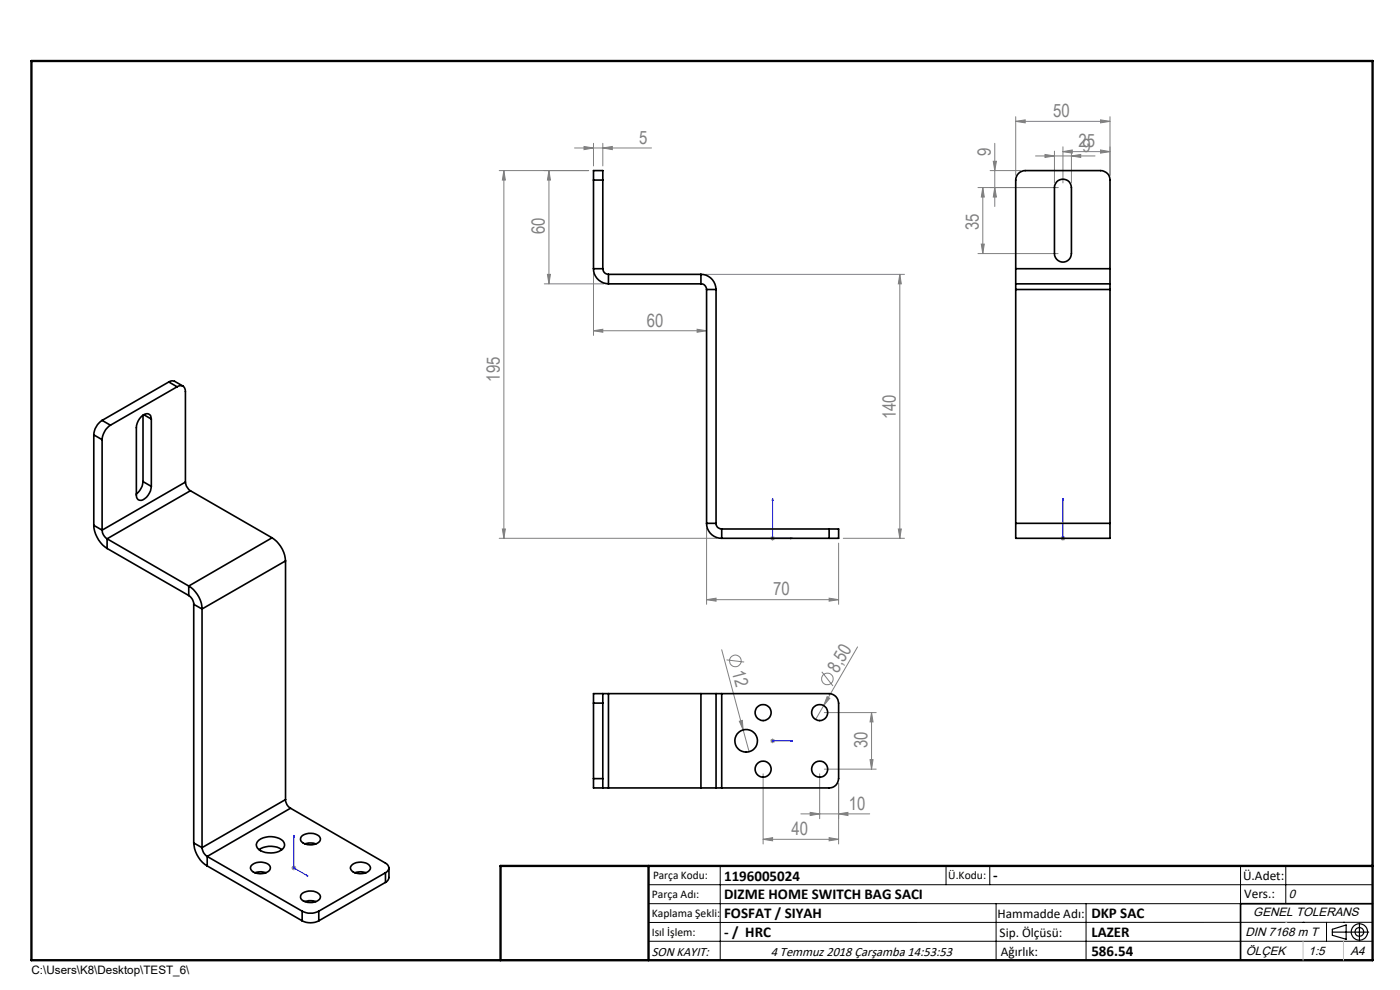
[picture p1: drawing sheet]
<svg xmlns="http://www.w3.org/2000/svg" width="297mm" height="210mm" viewBox="0 0 297 210" stroke-linecap="round" stroke-linejoin="round" font-family="sans-serif">
<g fill="none" stroke="#808080" stroke-width=".21">
<path d="M105.9 36.2h19M106.9 36.2v78M106.9 36.2l.3 2h-.6zM116.5 36.2v24M116.5 36.2l.3 2h-.7zM121.9 31.4h16.3M123.9 31.1l2 .3-2 .3zM125.9 30.4v4.8M127.9 31.4l2-.3v.6zM127.9 30.4v4.8M207.5 39.8h17M208.5 39.8l.3 2h-.6z"/>
<path d="M208.5 39.8v14M210 36.2h6.5M210.7 34.2h.7l-.4 2zM211 39.8l.4 2h-.7zM211 30.4v13.4M215.5 25.7l2-.3v.7zM215.5 24.8v12.4M215.5 25.7h20M219.7 33.1h12.6M221.7 32.8l2 .3-2 .3zM223.7 32.1v6.7M225.5 32.2l2-.4v.7z"/>
<path d="M225.5 31.1v7.7M225.5 32.2h10M227.3 33.1l2-.3v.6zM227.3 32.1v6.7M233.5 25.4l2 .3-2 .4zM233.5 31.8l2 .4-2 .3zM235.5 24.8v12.4M116.1 58.2h.7l-.3 2zM125.9 58v13.1M149.7 58.2h42.2M190.9 58.2l.3 2h-.6zM190.9 58.2v56"/>
<path d="M207.5 53.8h17M208.2 51.8h.6l-.3 2zM115.5 60.2h12.6M125.9 70.2l2-.4v.7zM125.9 70.2h24M147.9 69.8l2 .4-2 .3zM105.9 114.2h46.2M106.6 112.2h.6l-.3 2zM149.9 112v16.2M163.4 114.2h1M163.5 113.8l.8 .7M163.9 113.7v1"/>
<path d="M164.3 113.8l-.8 .7M177.9 115.2v13M178.9 114.2h13M190.6 112.2h.6l-.3 2zM225 114.2h1M225.1 113.8l.7 .7M225.5 113.7v1M225.8 113.8l-.7 .7M149.9 127.2l2-.3v.6zM149.9 127.2h28M153.1 137.8l4.6 17M154.1 140l3.8 .4"/>
<path d="M175.9 126.9l2 .3-2 .3zM181.9 137.2l-7.2 12.5M156.8 153l.7-.2 .2 2zM157.7 154.8l1.2 4.7M163.4 157.2h1M163.5 156.8l.8 .7M163.9 156.7v.9M164.3 156.8l-.8 .7M174.3 142.5l2.4 3M174.7 149.7l-1.7 2.9M174.9 151.2h11M175.5 147.8l.5 .3-1.3 1.6z"/>
<path d="M184.9 151.2l.3 1.9h-.6zM184.9 151.2v12M161.9 178l2-.3v.7zM161.9 164.1v14.9M161.9 178h16M169.9 172.6h14.6M171.9 172.3l2 .3-2 .4zM173.9 164.1v9.6M174.9 163.2h11M175.9 177.7l2 .3-2 .4zM177.9 172.6l2-.3v.7zM177.9 166.1v12.9"/>
<path d="M184.6 161.1h.6l-.3 2.1zM61.8 184.1h1M62 183.8l.7 .7M62.3 183.6v1M62.7 183.8l-.7 .7"/>
<circle cx="156" cy="140.2" r="1.23"/>
<circle cx="175.5" cy="144" r="1.23"/>
</g>
<g fill="none" stroke="#000" stroke-width=".25">
<path d="M282.6 197.7h7.8M282.6 197.1l3-.9v3l-3-.8zM288.4 195.8v3.8M106.2 203.7h185"/>
<circle cx="288.4" cy="197.7" r="1.74"/>
<circle cx="288.4" cy="197.7" r=".93"/>
</g>
<g fill="none" stroke="#00f" stroke-width=".21">
<path d="M163.9 105.7l.1 .4h-.2zM163.9 105.7v8.5h4.2M167.7 114.1l.4 .1-.4 .1zM225.5 114.1v.2zM225.5 105.7v.4v-.4M225.5 114.2h.1M225.5 105.7v8.5M163.8 157.2h.2zM163.9 157.2h.1M163.9 157.2h4.2M168.1 157.2h-.4h.4M62.3 177.2v6.9l3 1.7"/>
<path d="M62.3 177.2l.1 .4-.1-.1zM65 185.6l.3 .2h-.3z"/>
</g>
<g fill="none" stroke="#000" stroke-width=".21">
<path d="M137.6 187.7h153.6M137.6 191.7h153.6M137.6 199.7h153.6M152.8 183.7v20M200.7 183.7v4M210 183.7v4M211.3 191.7v12M230.4 191.7v12M263.2 183.7v20M272.8 183.7v8M276.4 195.6h.1M281.4 195.6v4.1"/>
<path d="M285 195.6h.1M291.2 195.6l-153.6 .1"/>
</g>
<path d="M291.2 191.7h-28v12" fill="none" stroke="#000" stroke-width=".35"/>
<path d="M6.7 12.9h284.5v190.8h-284.5zM137.6 183.7v20M291.2 183.7h-185v20" fill="none" stroke="#000" stroke-width=".5"/>
<path d="M276.4 199.7v4M285 199.7v4" fill="none" stroke="#c0c0c0" stroke-width=".21"/>
<path d="M272.8 195.6h.1" fill="none" stroke="#c0c0c0" stroke-width=".25"/>
<g fill="#00f">
<path d="M167.7 114.1l.4 .1-.4 .1zM163.9 105.7l.1 .4h-.2z"/>
<path d="M65 185.6l.3 .2h-.3zM62.3 177.2l.1 .4-.1-.1z"/>
<path d="M225.5 114.1v.2zM225.5 105.7v.4z"/>
<path d="M167.7 157.2h.4zM163.8 157.2h.2z"/>
</g>
<g fill="#808080">
<path d="M156.8 153l.7-.2 .2 2z"/>
<path d="M175.5 147.8l.5 .3-1.3 1.6z"/>
<path d="M233.5 25.4l2 .3-2 .4zM215.5 25.7l2-.3v.7z"/>
<path d="M175.9 177.7l2 .3-2 .4zM161.9 178l2-.3v.7z"/>
<path d="M123.9 31.1l2 .3-2 .3zM127.9 31.4l2-.3v.6zM171.9 172.3l2 .3-2 .4zM177.9 172.6l2-.3v.7z"/>
<path d="M175.9 126.9l2 .3-2 .3zM149.9 127.2l2-.3v.6zM147.9 69.8l2 .4-2 .3zM125.9 70.2l2-.4v.7z"/>
<path d="M190.6 112.2h.6l-.3 2zM190.9 58.2l.3 2h-.6zM211 39.8l.4 2h-.7zM210.7 34.2h.7l-.4 2zM184.6 161.1h.6l-.3 2.1zM184.9 151.2l.3 1.9h-.6z"/>
<path d="M116.5 36.2l.3 2h-.7zM116.1 58.2h.7l-.3 2zM106.9 36.2l.3 2h-.6zM106.6 112.2h.6l-.3 2zM208.5 39.8l.3 2h-.6zM208.2 51.8h.6l-.3 2z"/>
<path d="M225.5 32.2l2-.4v.7zM233.5 31.8l2 .4-2 .3z"/>
<path d="M221.7 32.8l2 .3-2 .3zM227.3 33.1l2-.3v.6z"/>
</g>
<g fill="none" stroke="#000" stroke-width=".35">
<path d="M125.9 38.2v-2h2v2M125.9 38.2h2M125.9 38.2v18.8M127.9 38.2v18.8M224.2 38.6a1.81 1.81 0 0 1 1.9-.5 1.81 1.81 0 0 1 1.2 1.7v14a1.8 1.8 0 0 1-1.8 1.8 1.8 1.8 0 0 1-1.8-1.8v-14v-.4zM125.9 57a3.2 3.2 0 0 0 3.2 3.2M125.9 57h2M127.9 57a1.2 1.2 0 0 0 1.2 1.2M129.1 58.2v2M129.1 58.2h19.6M148.7 58.2a3.2 3.2 0 0 1 3.2 3.2M148.7 58.2v2"/>
<path d="M215.5 57v3.2M215.5 57v-18.8a2.05 2.05 0 0 1 2-2h16a1.99 1.99 0 0 1 2 2v18.8M215.5 57h20M235.5 57v3.2M129.1 60.2h19.6M148.7 60.2a1.2 1.2 0 0 1 1.2 1.2M149.9 61.4v49.6M149.9 61.4h2M151.9 61.4v49.6M215.5 60.2v1.2M215.5 61.4h20M215.5 60.2h20"/>
<path d="M215.5 61.4v49.6M235.5 60.2v1.2M235.5 61.4v49.6M19.9 92.2l1.8 1.1M19.9 92.2v19.2M21.7 89.2a4.1 4.1 0 0 0-1.8 3M21.7 93.3v19.2M21.7 89.2l1.7 1M23.4 90.2a4.1 4.1 0 0 0-1.7 3.1M30.3 88.1v14.1M30.5 88l1.6 .9M32.1 88.9a1.03 1.03 0 0 0-.6-1.1 1.03 1.03 0 0 0-1.2 .3l-1 1.2-.3 1-.1 14.7a.99 .99 0 0 0 .6 1.1 .99 .99 0 0 0 1.2-.3l.7-.7a3.2 3.2 0 0 0 .7-1.9"/>
<path d="M32.1 88.9v14.3M35.8 81a1.21 1.21 0 0 1 1.2-.1l1.8 1M35.8 81l1.8 1M35.8 81l-14.1 8.2M37.6 82a1.06 1.06 0 0 1 1.2-.1 1.06 1.06 0 0 1 .5 1.2v19.2M37.6 82l-14.2 8.2M19.9 111.4a6.4 6.4 0 0 0 2.8 4.9M19.9 111.4l1.8 1.1M21.7 112.5a2.34 2.34 0 0 0 1 1.8M22.7 114.3l17.3 10M22.7 116.3l17.3 10M22.7 114.3v2"/>
<path d="M30.3 102.2a3.8 3.8 0 0 1-1.4 2.6M30.3 102.2l1.8 1M39.3 102.3a2.49 2.49 0 0 0 1.1 1.8M39.3 102.3l-17.6 10.2M40.4 104.1l17.3 10M40.4 104.1l-17.7 10.2M57.7 114.1a6.3 6.3 0 0 1 2.9 4.9M57.7 114.1l-17.7 10.2M60.6 119l-17.7 10.2M60.6 119v50.6M149.9 111a3.2 3.2 0 0 0 3.2 3.2M149.9 111h2"/>
<path d="M151.9 111a1.15 1.15 0 0 0 1.2 1.2M153.1 112.2v2M153.1 114.2h22.8M153.1 112.2h22.8M175.9 112.2h2v2h-2M175.9 112.2v2M215.5 111v3.2h20v-3.2M215.5 111h20M40 124.3a6 6 0 0 1 2.9 4.9M40 126.3a2.23 2.23 0 0 1 1.1 1.9M40 124.3v2M41.1 128.2l1.8 1"/>
<path d="M41.1 128.2v50.6M42.9 129.2v50.6M125.9 149.1v16.1M125.9 149.1h2M127.9 147.1v2M127.9 147.1h-2v2M127.9 147.1h1.2M127.9 149.1v16.1M129.1 147.1v20M129.1 147.1h19.6M148.7 147.1h3.2M148.7 147.1v20"/>
<path d="M151.9 147.1h1.2M151.9 147.1v20M153.1 147.1h22.8a2.05 2.05 0 0 1 2 2v16.1a1.99 1.99 0 0 1-2 1.9h-22.8M153.1 147.1v20M41.1 178.8a6.2 6.2 0 0 0 2.9 4.9M41.1 178.8l1.8 1M42.9 179.8a2.38 2.38 0 0 0 1.1 1.9M54.6 178.5a4.2 4.2 0 0 1 5.4-.1 1.22 1.22 0 0 1-.4 2 4.3 4.3 0 0 1-5-.6 1.04 1.04 0 0 1 0-1.3zM60.6 169.6a2.11 2.11 0 0 0 1 1.8M60.6 169.6l-17.7 10.2M61.6 171.4l20.2 11.7a1.08 1.08 0 0 1 .7 1 1.08 1.08 0 0 1-.7 1M61.6 171.4l-17.6 10.3"/>
<path d="M63.9 177.5a2.89 2.89 0 0 1 4 .1 1.12 1.12 0 0 1-1.2 1.5 2.42 2.42 0 0 1-3-1zM64.7 179l.8-.2 1.5 .2M125.9 165.2v1.9h2M125.9 165.2h2M127.9 165.2v1.9M127.9 167.1h1.2M129.1 167.1h19.6M148.7 167.1h3.2M151.9 167.1h1.2M44 181.7l20.1 11.6M44 181.7v2M44 183.7l20.1 11.6"/>
<path d="M53.3 183.6a2.85 2.85 0 0 1 4 .2 1.2 1.2 0 0 1-1.2 1.4 2.38 2.38 0 0 1-3-1zM54.1 185.1l1.3-.2 1 .2M55 180.2a4.5 4.5 0 0 1 4.8 0M64.1 195.3a3.9 3.9 0 0 0 3.5 0M64.1 193.3a3.9 3.9 0 0 0 3.5 0M64.1 193.3v2M64.2 189.5a2.66 2.66 0 0 1 3.8 .6 1.63 1.63 0 0 1-1.7 1.3h-1.1a1.71 1.71 0 0 1-1.5-1.1l.1-.3zM64.7 191.2l.8-.1 1.5 .1M67.6 193.3v2M74.5 183.6a2.81 2.81 0 0 1 4 .2 1.2 1.2 0 0 1-1.2 1.4 2.38 2.38 0 0 1-3-1zM75.3 185.1l1.3-.2 1 .2M81.8 185.1l-14.2 8.2"/>
<path d="M81.8 185.1v2.1M81.8 187.2l-14.2 8.1M82.5 184.1v2.1a1.32 1.32 0 0 1-.7 1"/>
<circle cx="158.3" cy="157.1" r="2.4"/>
<circle cx="161.9" cy="151.1" r="1.71"/>
<circle cx="173.9" cy="151.1" r="1.71"/>
<circle cx="161.9" cy="163.1" r="1.7"/>
<circle cx="173.9" cy="163.1" r="1.7"/>
</g>
<g font-size="3.9" fill="#808080">
<text x="223.4" y="24.9">50</text>
<text x="135.6" y="30.5">5</text>
<text x="210.2" y="33" transform="rotate(-90 210.2 33)">9</text>
<text x="228.8" y="31.3">25</text>
<text x="229.7" y="32.2">9</text>
<text x="115.6" y="49.7" transform="rotate(-90 115.6 49.7)">60</text>
<text x="207.6" y="48.8" transform="rotate(-90 207.6 48.8)">35</text>
<text x="137.2" y="69.3">60</text>
<text x="106" y="81" transform="rotate(-90 106 81)">195</text>
<text x="190" y="88.9" transform="rotate(-90 190 88.9)">140</text>
<text x="164" y="126.3">70</text>
<text x="155.3" y="142.5" transform="rotate(75 155.3 142.5)">12</text>
<text x="177.7" y="142.9" transform="rotate(-60 177.7 142.9)">8,50</text>
<text x="184" y="158.7" transform="rotate(-90 184 158.7)">30</text>
<text x="180.1" y="171.8">10</text>
<text x="167.9" y="177.1">40</text>
</g>
<g font-size="3.2">
<text x="153.6" y="186.8">1196005024</text>
<text x="153.6" y="190.8">DIZME HOME SWITCH BAG SACI</text>
<text x="210.7" y="186.6">-</text>
<text x="153.6" y="194.8">FOSFAT / SIYAH</text>
<text x="231.5" y="194.8">DKP SAC</text>
<text x="153.6" y="198.8">- / HRC</text>
<text x="231.5" y="198.7">LAZER</text>
<text x="231.5" y="202.8">586.54</text>
</g>
<g font-size="2.8">
<text x="263.7" y="186.7">Ü.Adet:</text>
<text x="263.9" y="190.5">Vers.:</text>
<text x="211.6" y="194.8">Hammadde Adı:</text>
<text x="138.3" y="202.8">SON KAYIT:</text>
<text x="163.5" y="202.8">4 Temmuz 2018 Çarşamba 14:53:53</text>
<text x="212.1" y="198.7">Sip. Ölçüsü:</text>
<text x="212.3" y="202.7">Ağırlık:</text>
</g>
<g font-size="2.6">
<text x="273.4" y="190.4">0</text>
<text x="265.9" y="194.4">GENEL TOLERANS</text>
<text x="264.2" y="198.5">DIN 7168 m T</text>
<text x="264.3" y="202.6">ÖLÇEK</text>
<text x="277.6" y="202.6">1:5</text>
<text x="286.5" y="202.6">A4</text>
</g>
<g font-size="2.5">
<text x="138.3" y="190.5">Parça Adı:</text>
<text x="138.5" y="186.5">Parça Kodu:</text>
<text x="201.2" y="186.5">Ü.Kodu:</text>
<text x="138.3" y="194.5">Kaplama Şekli:</text>
<text x="138.3" y="198.6">Isıl İşlem:</text>
<text x="6.7" y="206.7">C:\Users\K8\Desktop\TEST_6\</text>
</g>
</svg>
